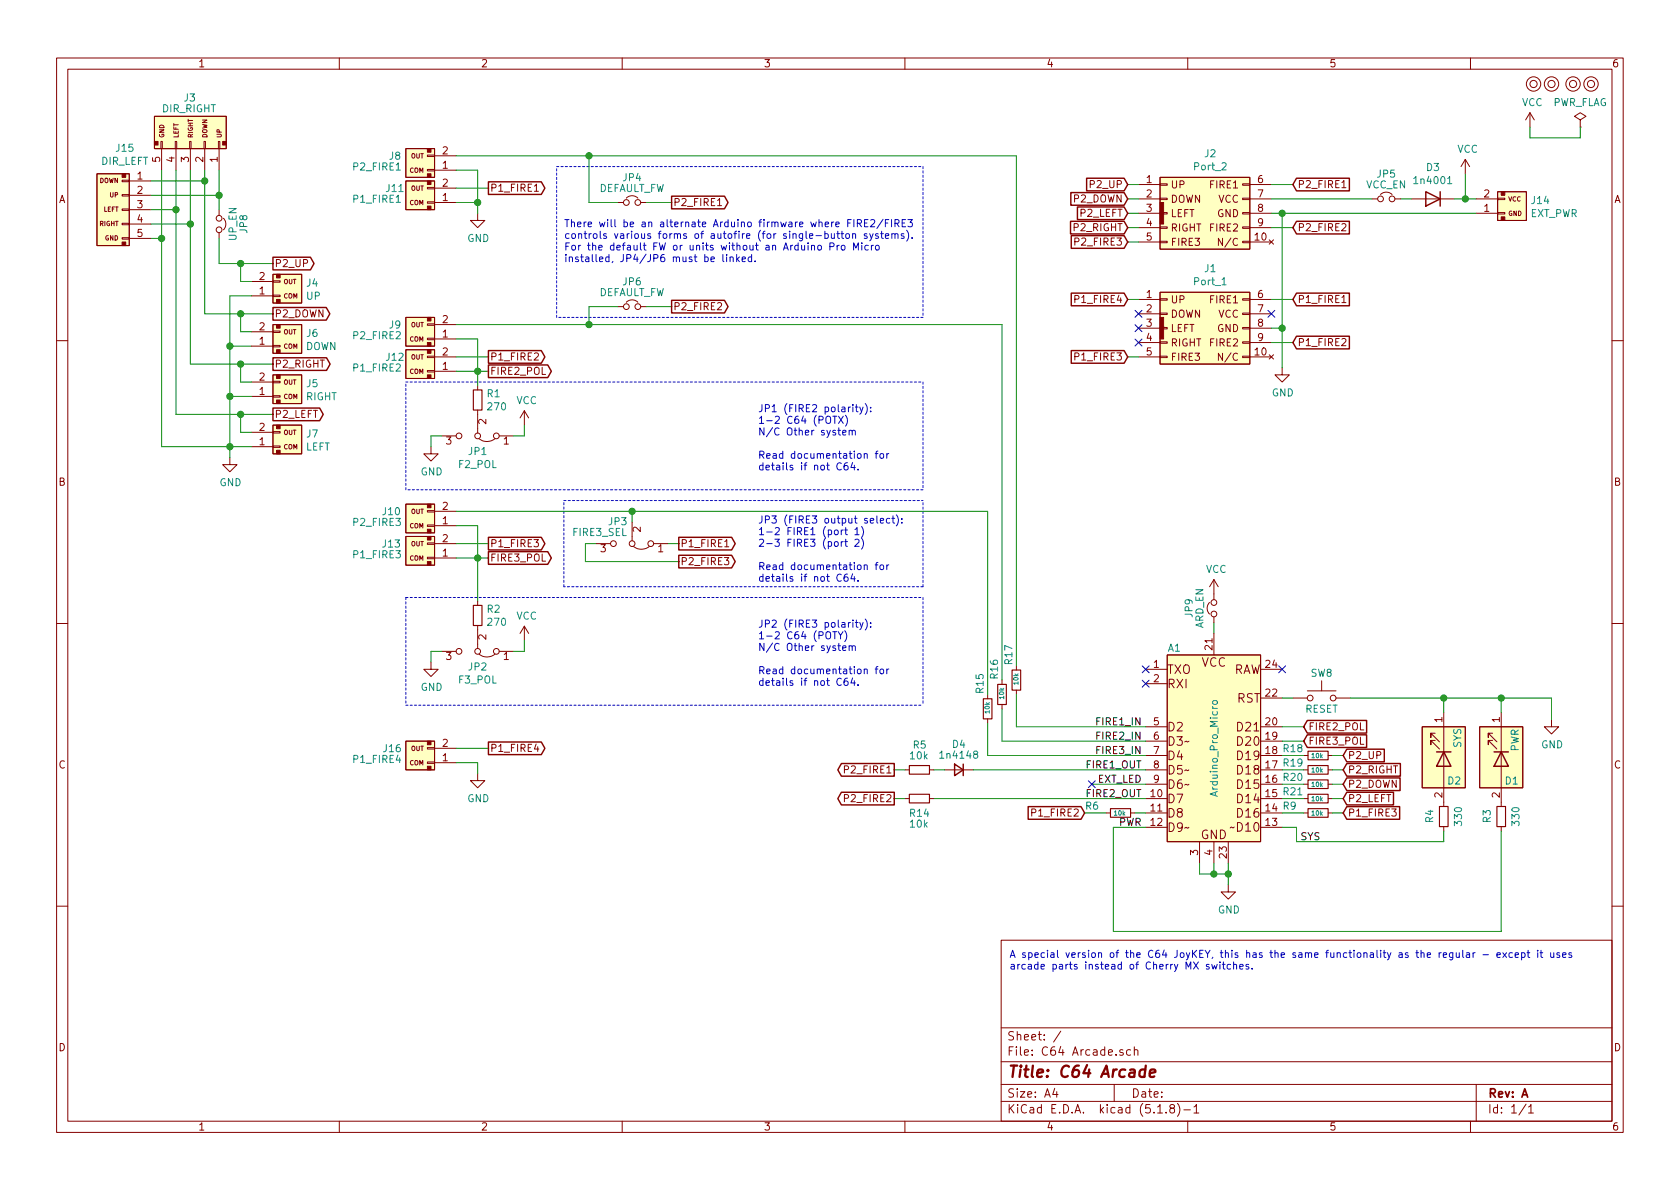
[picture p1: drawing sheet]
EESchema Schematic File Version 4
EELAYER 30 0
EELAYER END
$Descr A4 11693 8268
encoding utf-8
Sheet 1 1
Title "C64 Arcade"
Date ""
Rev "A"
Comp ""
Comment1 ""
Comment2 ""
Comment3 ""
Comment4 ""
$EndDescr
$Comp
L mounting:Mounting M1
U 1 1
P 10675 575
F 0 "M1" H 10675 675 50  0001 C CNN
F 1 "Mounting" H 10675 500 50  0001 C CNN
F 2 "mounting:M3_pin" H 10675 575 50  0001 C CNN
F 3 "~" H 10675 575 50  0001 C CNN
	1    10675 575 
	1    0    0    -1  
$EndComp
$Comp
L mounting:Mounting M2
U 1 1
P 10800 575
F 0 "M2" H 10800 675 50  0001 C CNN
F 1 "Mounting" H 10800 500 50  0001 C CNN
F 2 "mounting:M3_pin" H 10800 575 50  0001 C CNN
F 3 "~" H 10800 575 50  0001 C CNN
	1    10800 575 
	1    0    0    -1  
$EndComp
$Comp
L mounting:Mounting M3
U 1 1
P 10950 575
F 0 "M3" H 10950 675 50  0001 C CNN
F 1 "Mounting" H 10950 500 50  0001 C CNN
F 2 "mounting:M3_pin" H 10950 575 50  0001 C CNN
F 3 "~" H 10950 575 50  0001 C CNN
	1    10950 575 
	1    0    0    -1  
$EndComp
$Comp
L mounting:Mounting M4
U 1 1
P 11075 575
F 0 "M4" H 11075 675 50  0001 C CNN
F 1 "Mounting" H 11075 500 50  0001 C CNN
F 2 "mounting:M3_pin" H 11075 575 50  0001 C CNN
F 3 "~" H 11075 575 50  0001 C CNN
	1    11075 575 
	1    0    0    -1  
$EndComp
$Comp
L power:GND #PWR01
U 1 1
P 3325 1475
F 0 "#PWR01" H 3325 1225 50  0001 C CNN
F 1 "GND" H 3330 1302 50  0000 C CNN
F 2 "" H 3325 1475 50  0001 C CNN
F 3 "" H 3325 1475 50  0001 C CNN
	1    3325 1475
	1    0    0    -1  
$EndComp
$Comp
L c64_idc:C64_IDC2_OUT J1
U 1 1
P 8375 2275
F 0 "J1" H 8425 2692 50  0000 C CNN
F 1 "Port_1" H 8425 2601 50  0000 C CNN
F 2 "C64 IDC:IDC_Joystick" H 8375 2275 50  0001 C CNN
F 3 "~" H 8375 2275 50  0001 C CNN
	1    8375 2275
	1    0    0    -1  
$EndComp
$Comp
L power:GND #PWR03
U 1 1
P 8925 2550
F 0 "#PWR03" H 8925 2300 50  0001 C CNN
F 1 "GND" H 8930 2377 50  0000 C CNN
F 2 "" H 8925 2550 50  0001 C CNN
F 3 "" H 8925 2550 50  0001 C CNN
	1    8925 2550
	1    0    0    -1  
$EndComp
Wire Wire Line
	8850 2075 9000 2075
Text GLabel 9000 1275 2    50   Input ~ 0
P2_FIRE1
Text GLabel 9000 2075 2    50   Input ~ 0
P1_FIRE1
$Comp
L power:VCC #PWR02
U 1 1
P 10200 1200
F 0 "#PWR02" H 10200 1050 50  0001 C CNN
F 1 "VCC" H 10217 1373 50  0000 C CNN
F 2 "" H 10200 1200 50  0001 C CNN
F 3 "" H 10200 1200 50  0001 C CNN
	1    10200 1200
	1    0    0    -1  
$EndComp
NoConn ~ 7925 2175
NoConn ~ 7925 2275
NoConn ~ 7925 2375
NoConn ~ 8850 2175
Text GLabel 7850 1275 0    50   Input ~ 0
P2_UP
Text GLabel 7850 1375 0    50   Input ~ 0
P2_DOWN
Text GLabel 7850 1475 0    50   Input ~ 0
P2_LEFT
Text GLabel 7850 1575 0    50   Input ~ 0
P2_RIGHT
Text GLabel 9000 1575 2    50   Input ~ 0
P2_FIRE2
Wire Wire Line
	9000 1575 8850 1575
Text GLabel 7850 1675 0    50   Input ~ 0
P2_FIRE3
$Comp
L power:GND #PWR04
U 1 1
P 1600 3175
F 0 "#PWR04" H 1600 2925 50  0001 C CNN
F 1 "GND" H 1605 3002 50  0000 C CNN
F 2 "" H 1600 3175 50  0001 C CNN
F 3 "" H 1600 3175 50  0001 C CNN
	1    1600 3175
	1    0    0    -1  
$EndComp
Text GLabel 1900 1825 2    50   Output ~ 0
P2_UP
Text GLabel 1900 2875 2    50   Output ~ 0
P2_LEFT
Text GLabel 1900 2175 2    50   Output ~ 0
P2_DOWN
Text GLabel 1900 2525 2    50   Output ~ 0
P2_RIGHT
Text GLabel 4675 2125 2    50   Output ~ 0
P2_FIRE2
$Comp
L Jumper:Jumper_3_Bridged12 JP3
U 1 1
P 4400 3775
F 0 "JP3" H 4500 3625 50  0000 C CNN
F 1 "FIRE3_SEL" H 4625 3700 50  0000 C CNN
F 2 "Connector_PinHeader_2.54mm:PinHeader_1x03_P2.54mm_Horizontal" H 4400 3775 50  0001 C CNN
F 3 "~" H 4400 3775 50  0001 C CNN
	1    4400 3775
	-1   0    0    1   
$EndComp
Text GLabel 4725 3900 2    50   Output ~ 0
P2_FIRE3
Text GLabel 4725 3775 2    50   Output ~ 0
P1_FIRE1
Wire Wire Line
	4150 3775 4075 3775
$Comp
L Jumper:Jumper_3_Bridged12 JP2
U 1 1
P 3325 4525
F 0 "JP2" H 3325 4636 50  0000 C CNN
F 1 "F3_POL" H 3325 4727 50  0000 C CNN
F 2 "Connector_PinHeader_2.54mm:PinHeader_1x03_P2.54mm_Horizontal" H 3325 4525 50  0001 C CNN
F 3 "~" H 3325 4525 50  0001 C CNN
	1    3325 4525
	-1   0    0    1   
$EndComp
$Comp
L Device:R_Small R2
U 1 1
P 3325 4275
F 0 "R2" H 3384 4321 50  0000 L CNN
F 1 "270" H 3384 4230 50  0000 L CNN
F 2 "Resistor_THT:R_Axial_DIN0207_L6.3mm_D2.5mm_P10.16mm_Horizontal" H 3325 4275 50  0001 C CNN
F 3 "~" H 3325 4275 50  0001 C CNN
	1    3325 4275
	1    0    0    -1  
$EndComp
$Comp
L power:VCC #PWR08
U 1 1
P 3650 4450
F 0 "#PWR08" H 3650 4300 50  0001 C CNN
F 1 "VCC" H 3667 4623 50  0000 C CNN
F 2 "" H 3650 4450 50  0001 C CNN
F 3 "" H 3650 4450 50  0001 C CNN
	1    3650 4450
	1    0    0    -1  
$EndComp
Wire Wire Line
	3650 4450 3650 4525
Wire Wire Line
	3650 4525 3575 4525
Wire Wire Line
	3075 4525 3000 4525
Wire Wire Line
	3000 4525 3000 4600
$Comp
L power:GND #PWR07
U 1 1
P 3000 4600
F 0 "#PWR07" H 3000 4350 50  0001 C CNN
F 1 "GND" H 3005 4427 50  0000 C CNN
F 2 "" H 3000 4600 50  0001 C CNN
F 3 "" H 3000 4600 50  0001 C CNN
	1    3000 4600
	1    0    0    -1  
$EndComp
$Comp
L power:GND #PWR0103
U 1 1
P 10800 5000
F 0 "#PWR0103" H 10800 4750 50  0001 C CNN
F 1 "GND" H 10805 4827 50  0000 C CNN
F 2 "" H 10800 5000 50  0001 C CNN
F 3 "" H 10800 5000 50  0001 C CNN
	1    10800 5000
	1    0    0    -1  
$EndComp
Wire Wire Line
	8850 2275 8925 2275
Connection ~ 8925 2275
Wire Wire Line
	8925 2275 8925 2550
Wire Wire Line
	8850 1475 8925 1475
Wire Wire Line
	8925 1475 8925 2275
Wire Wire Line
	10200 1375 10200 1200
Wire Wire Line
	4100 2125 4100 2250
Wire Wire Line
	4100 1400 4300 1400
Wire Wire Line
	4100 1075 4100 1400
Text Notes 7025 6750 0    50   ~ 0
A special version of the C64 JoyKEY, this has the same functionality as the regular - except it uses\narcade parts instead of Cherry MX switches.
$Comp
L Device:Jumper_NC_Small JP6
U 1 1
P 4400 2125
F 0 "JP6" H 4400 2300 50  0000 C CNN
F 1 "DEFAULT_FW" H 4400 2225 50  0000 C CNN
F 2 "Connector_PinHeader_2.54mm:PinHeader_1x02_P2.54mm_Vertical" H 4400 2125 50  0001 C CNN
F 3 "~" H 4400 2125 50  0001 C CNN
	1    4400 2125
	1    0    0    -1  
$EndComp
Wire Wire Line
	4100 2125 4300 2125
Wire Wire Line
	4500 2125 4675 2125
$Comp
L Device:D D3
U 1 1
P 9975 1375
F 0 "D3" H 9975 1159 50  0000 C CNN
F 1 "1n4001" H 9975 1250 50  0000 C CNN
F 2 "Diode_THT:D_DO-41_SOD81_P10.16mm_Horizontal" H 9975 1375 50  0001 C CNN
F 3 "~" H 9975 1375 50  0001 C CNN
	1    9975 1375
	-1   0    0    1   
$EndComp
Wire Wire Line
	8850 1275 9000 1275
Wire Wire Line
	10125 1375 10200 1375
$Comp
L power:PWR_FLAG #FLG0101
U 1 1
P 11000 875
F 0 "#FLG0101" H 11000 950 50  0001 C CNN
F 1 "PWR_FLAG" H 11000 1048 50  0000 C CNN
F 2 "" H 11000 875 50  0001 C CNN
F 3 "~" H 11000 875 50  0001 C CNN
	1    11000 875 
	1    0    0    -1  
$EndComp
$Comp
L power:VCC #PWR0104
U 1 1
P 10650 875
F 0 "#PWR0104" H 10650 725 50  0001 C CNN
F 1 "VCC" H 10667 1048 50  0000 C CNN
F 2 "" H 10650 875 50  0001 C CNN
F 3 "" H 10650 875 50  0001 C CNN
	1    10650 875 
	1    0    0    -1  
$EndComp
Wire Wire Line
	10650 875  10650 950 
Wire Wire Line
	10650 950  11000 950 
Wire Wire Line
	11000 950  11000 875 
Wire Wire Line
	4500 1400 4675 1400
Text GLabel 4675 1400 2    50   Output ~ 0
P2_FIRE1
$Comp
L Device:Jumper_NC_Small JP4
U 1 1
P 4400 1400
F 0 "JP4" H 4400 1575 50  0000 C CNN
F 1 "DEFAULT_FW" H 4400 1500 50  0000 C CNN
F 2 "Connector_PinHeader_2.54mm:PinHeader_1x02_P2.54mm_Vertical" H 4400 1400 50  0001 C CNN
F 3 "~" H 4400 1400 50  0001 C CNN
	1    4400 1400
	1    0    0    -1  
$EndComp
$Comp
L c64_idc:C64_IDC2 J2
U 1 1
P 8375 1475
F 0 "J2" H 8425 1892 50  0000 C CNN
F 1 "Port_2" H 8425 1801 50  0000 C CNN
F 2 "C64 IDC:IDC_Joystick" H 8375 1475 50  0001 C CNN
F 3 "~" H 8375 1475 50  0001 C CNN
	1    8375 1475
	1    0    0    -1  
$EndComp
Text GLabel 3400 2575 2    50   Output ~ 0
FIRE2_POL
Text GLabel 3400 3875 2    50   Output ~ 0
FIRE3_POL
Wire Wire Line
	3325 2575 3325 2675
Wire Wire Line
	4400 3625 4400 3550
Text Label 9050 5850 0    50   ~ 0
SYS
Text Label 7950 5750 2    50   ~ 0
PWR
Wire Wire Line
	7750 5750 7750 6475
Wire Wire Line
	7750 5750 7975 5750
Text GLabel 9000 2375 2    50   Input ~ 0
P1_FIRE2
Wire Wire Line
	9000 2375 8850 2375
Text GLabel 7850 2475 0    50   Input ~ 0
P1_FIRE3
$Comp
L arcade:SWITCH J4
U 1 1
P 2000 2000
F 0 "J4" H 2128 2041 50  0000 L CNN
F 1 "UP" H 2128 1950 50  0000 L CNN
F 2 "Connector_JST:JST_XH_B2B-XH-A_1x02_P2.50mm_Vertical" H 1950 2150 50  0001 C CNN
F 3 "~" H 1950 2150 50  0001 C CNN
	1    2000 2000
	1    0    0    -1  
$EndComp
$Comp
L arcade:SWITCH J7
U 1 1
P 2000 3050
F 0 "J7" H 2128 3091 50  0000 L CNN
F 1 "LEFT" H 2128 3000 50  0000 L CNN
F 2 "Connector_JST:JST_XH_B2B-XH-A_1x02_P2.50mm_Vertical" H 1950 3200 50  0001 C CNN
F 3 "~" H 1950 3200 50  0001 C CNN
	1    2000 3050
	1    0    0    -1  
$EndComp
$Comp
L arcade:SWITCH J5
U 1 1
P 2000 2700
F 0 "J5" H 2128 2741 50  0000 L CNN
F 1 "RIGHT" H 2128 2650 50  0000 L CNN
F 2 "Connector_JST:JST_XH_B2B-XH-A_1x02_P2.50mm_Vertical" H 1950 2850 50  0001 C CNN
F 3 "~" H 1950 2850 50  0001 C CNN
	1    2000 2700
	1    0    0    -1  
$EndComp
$Comp
L arcade:SWITCH J6
U 1 1
P 2000 2350
F 0 "J6" H 2128 2391 50  0000 L CNN
F 1 "DOWN" H 2128 2300 50  0000 L CNN
F 2 "Connector_JST:JST_XH_B2B-XH-A_1x02_P2.50mm_Vertical" H 1950 2500 50  0001 C CNN
F 3 "~" H 1950 2500 50  0001 C CNN
	1    2000 2350
	1    0    0    -1  
$EndComp
Wire Wire Line
	1600 2400 1750 2400
Wire Wire Line
	1900 2175 1675 2175
Wire Wire Line
	1675 2175 1675 2300
Wire Wire Line
	1675 2300 1750 2300
Wire Wire Line
	1600 2050 1750 2050
Wire Wire Line
	1675 2875 1675 3000
Wire Wire Line
	1675 3000 1750 3000
Wire Wire Line
	1675 2875 1900 2875
Wire Wire Line
	1600 3100 1750 3100
Wire Wire Line
	1600 2750 1750 2750
Wire Wire Line
	1900 2525 1675 2525
Wire Wire Line
	1675 2525 1675 2650
Wire Wire Line
	1675 2650 1750 2650
Wire Wire Line
	1750 1950 1675 1950
Wire Wire Line
	1675 1950 1675 1825
Wire Wire Line
	1675 1825 1900 1825
$Comp
L arcade:DIR J3
U 1 1
P 1325 975
F 0 "J3" V 1625 1025 50  0000 R CNN
F 1 "DIR_RIGHT" V 1550 1175 50  0000 R CNN
F 2 "Connector_JST:JST_XH_B5B-XH-A_1x05_P2.50mm_Vertical" H 1325 975 50  0001 C CNN
F 3 "~" H 1325 975 50  0001 C CNN
	1    1325 975 
	0    -1   -1   0   
$EndComp
Connection ~ 1600 3100
Wire Wire Line
	1600 3100 1600 3175
Connection ~ 1675 2875
Connection ~ 1675 2175
Connection ~ 1675 2525
Connection ~ 1675 1825
Wire Wire Line
	1525 1825 1675 1825
Wire Wire Line
	1225 2875 1675 2875
Wire Wire Line
	1125 3100 1600 3100
$Comp
L arcade:SWITCH J8
U 1 1
P 2925 1125
F 0 "J8" H 3100 1175 50  0000 C CNN
F 1 "P2_FIRE1" H 3225 1100 50  0000 C CNN
F 2 "Connector_JST:JST_XH_B2B-XH-A_1x02_P2.50mm_Vertical" H 2875 1275 50  0001 C CNN
F 3 "~" H 2875 1275 50  0001 C CNN
	1    2925 1125
	-1   0    0    -1  
$EndComp
$Comp
L arcade:SWITCH J9
U 1 1
P 2925 2300
F 0 "J9" H 3100 2350 50  0000 C CNN
F 1 "P2_FIRE2" H 3225 2275 50  0000 C CNN
F 2 "Connector_JST:JST_XH_B2B-XH-A_1x02_P2.50mm_Vertical" H 2875 2450 50  0001 C CNN
F 3 "~" H 2875 2450 50  0001 C CNN
	1    2925 2300
	-1   0    0    -1  
$EndComp
$Comp
L arcade:SWITCH J10
U 1 1
P 2925 3600
F 0 "J10" H 3125 3650 50  0000 C CNN
F 1 "P2_FIRE3" H 3225 3575 50  0000 C CNN
F 2 "Connector_JST:JST_XH_B2B-XH-A_1x02_P2.50mm_Vertical" H 2875 3750 50  0001 C CNN
F 3 "~" H 2875 3750 50  0001 C CNN
	1    2925 3600
	-1   0    0    -1  
$EndComp
$Comp
L arcade:SWITCH J11
U 1 1
P 2925 1350
F 0 "J11" H 3100 1400 50  0000 C CNN
F 1 "P1_FIRE1" H 3225 1325 50  0000 C CNN
F 2 "Connector_JST:JST_XH_B2B-XH-A_1x02_P2.50mm_Vertical" H 2875 1500 50  0001 C CNN
F 3 "~" H 2875 1500 50  0001 C CNN
	1    2925 1350
	-1   0    0    -1  
$EndComp
Wire Wire Line
	3175 1400 3325 1400
Wire Wire Line
	3325 1175 3175 1175
Wire Wire Line
	3325 1400 3325 1175
Wire Wire Line
	3325 1475 3325 1400
Connection ~ 3325 1400
$Comp
L arcade:SWITCH J12
U 1 1
P 2925 2525
F 0 "J12" H 3100 2575 50  0000 C CNN
F 1 "P1_FIRE2" H 3225 2500 50  0000 C CNN
F 2 "Connector_JST:JST_XH_B2B-XH-A_1x02_P2.50mm_Vertical" H 2875 2675 50  0001 C CNN
F 3 "~" H 2875 2675 50  0001 C CNN
	1    2925 2525
	-1   0    0    -1  
$EndComp
Wire Wire Line
	3325 2350 3325 2575
Wire Wire Line
	3175 2350 3325 2350
Wire Wire Line
	3175 2575 3325 2575
Connection ~ 3325 2575
$Comp
L arcade:SWITCH J13
U 1 1
P 2925 3825
F 0 "J13" H 3125 3875 50  0000 C CNN
F 1 "P1_FIRE3" H 3225 3800 50  0000 C CNN
F 2 "Connector_JST:JST_XH_B2B-XH-A_1x02_P2.50mm_Vertical" H 2875 3975 50  0001 C CNN
F 3 "~" H 2875 3975 50  0001 C CNN
	1    2925 3825
	-1   0    0    -1  
$EndComp
Wire Wire Line
	3175 3650 3325 3650
Wire Wire Line
	3325 3650 3325 3875
Wire Wire Line
	3325 3875 3175 3875
Connection ~ 3325 3875
Text GLabel 3400 1300 2    50   Output ~ 0
P1_FIRE1
Wire Wire Line
	3175 1300 3400 1300
Wire Wire Line
	3175 1075 4100 1075
Wire Wire Line
	3175 2250 4100 2250
Text GLabel 3400 2475 2    50   Output ~ 0
P1_FIRE2
Wire Wire Line
	3175 2475 3400 2475
Wire Wire Line
	3400 2575 3325 2575
Wire Wire Line
	3400 3875 3325 3875
Text GLabel 3400 3775 2    50   Output ~ 0
P1_FIRE3
Wire Wire Line
	3175 3775 3400 3775
Wire Wire Line
	4650 3775 4725 3775
Wire Wire Line
	4725 3900 4075 3900
Wire Wire Line
	4075 3900 4075 3775
$Comp
L power:GND #PWR05
U 1 1
P 3000 3100
F 0 "#PWR05" H 3000 2850 50  0001 C CNN
F 1 "GND" H 3005 2927 50  0000 C CNN
F 2 "" H 3000 3100 50  0001 C CNN
F 3 "" H 3000 3100 50  0001 C CNN
	1    3000 3100
	1    0    0    -1  
$EndComp
Wire Wire Line
	3000 3025 3000 3100
Wire Wire Line
	3075 3025 3000 3025
Wire Wire Line
	3650 3025 3575 3025
Wire Wire Line
	3650 2950 3650 3025
$Comp
L power:VCC #PWR06
U 1 1
P 3650 2950
F 0 "#PWR06" H 3650 2800 50  0001 C CNN
F 1 "VCC" H 3667 3123 50  0000 C CNN
F 2 "" H 3650 2950 50  0001 C CNN
F 3 "" H 3650 2950 50  0001 C CNN
	1    3650 2950
	1    0    0    -1  
$EndComp
$Comp
L Device:R_Small R1
U 1 1
P 3325 2775
F 0 "R1" H 3384 2821 50  0000 L CNN
F 1 "270" H 3384 2730 50  0000 L CNN
F 2 "Resistor_THT:R_Axial_DIN0207_L6.3mm_D2.5mm_P10.16mm_Horizontal" H 3325 2775 50  0001 C CNN
F 3 "~" H 3325 2775 50  0001 C CNN
	1    3325 2775
	1    0    0    -1  
$EndComp
$Comp
L Jumper:Jumper_3_Bridged12 JP1
U 1 1
P 3325 3025
F 0 "JP1" H 3325 3136 50  0000 C CNN
F 1 "F2_POL" H 3325 3227 50  0000 C CNN
F 2 "Connector_PinHeader_2.54mm:PinHeader_1x03_P2.54mm_Horizontal" H 3325 3025 50  0001 C CNN
F 3 "~" H 3325 3025 50  0001 C CNN
	1    3325 3025
	-1   0    0    1   
$EndComp
Connection ~ 4100 1075
Connection ~ 4100 2250
$Comp
L arcade:PWR J14
U 1 1
P 10525 1425
F 0 "J14" H 10653 1466 50  0000 L CNN
F 1 "EXT_PWR" H 10653 1375 50  0000 L CNN
F 2 "Connector_JST:JST_XH_B2B-XH-A_1x02_P2.50mm_Vertical" H 10475 1575 50  0001 C CNN
F 3 "~" H 10475 1575 50  0001 C CNN
	1    10525 1425
	1    0    0    -1  
$EndComp
Text GLabel 7550 5650 0    50   Input ~ 0
P1_FIRE2
Text GLabel 9350 5650 2    50   Input ~ 0
P1_FIRE3
Connection ~ 10050 4850
Wire Wire Line
	10050 4950 10050 4850
Wire Wire Line
	10050 4850 10450 4850
Wire Wire Line
	10450 4950 10450 4850
Connection ~ 10450 4850
Wire Wire Line
	10450 4850 10800 4850
Wire Wire Line
	10800 4850 10800 5000
Wire Wire Line
	8925 5750 9025 5750
Wire Wire Line
	10050 5850 10050 5775
Wire Wire Line
	10450 5775 10450 6475
Wire Wire Line
	9025 5750 9025 5850
$Comp
L arcade:LED_Plugin D1
U 1 1
P 10450 5275
F 0 "D1" V 10600 5400 50  0000 R CNN
F 1 "PWR" H 10400 5375 50  0000 R CNN
F 2 "Connector_JST:JST_XH_B2B-XH-A_1x02_P2.50mm_Vertical" H 10450 5275 50  0001 C CNN
F 3 "~" H 10450 5275 50  0001 C CNN
	1    10450 5275
	0    1    1    0   
$EndComp
$Comp
L arcade:LED_Plugin D2
U 1 1
P 10050 5275
F 0 "D2" V 10200 5400 50  0000 R CNN
F 1 "SYS" H 9975 5375 50  0000 R CNN
F 2 "Connector_JST:JST_XH_B2B-XH-A_1x02_P2.50mm_Vertical" H 10050 5275 50  0001 C CNN
F 3 "~" H 10050 5275 50  0001 C CNN
	1    10050 5275
	0    1    1    0   
$EndComp
$Comp
L Device:R_Small R4
U 1 1
P 10050 5675
F 0 "R4" V 9950 5625 50  0000 L CNN
F 1 "330" V 10150 5600 50  0000 L CNN
F 2 "Resistor_THT:R_Axial_DIN0207_L6.3mm_D2.5mm_P10.16mm_Horizontal" H 10050 5675 50  0001 C CNN
F 3 "~" H 10050 5675 50  0001 C CNN
	1    10050 5675
	1    0    0    -1  
$EndComp
$Comp
L Device:R_Small R3
U 1 1
P 10450 5675
F 0 "R3" V 10350 5625 50  0000 L CNN
F 1 "330" V 10550 5600 50  0000 L CNN
F 2 "Resistor_THT:R_Axial_DIN0207_L6.3mm_D2.5mm_P10.16mm_Horizontal" H 10450 5675 50  0001 C CNN
F 3 "~" H 10450 5675 50  0001 C CNN
	1    10450 5675
	1    0    0    -1  
$EndComp
$Comp
L Device:Jumper_NC_Small JP5
U 1 1
P 9650 1375
F 0 "JP5" H 9650 1550 50  0000 C CNN
F 1 "VCC_EN" H 9650 1475 50  0000 C CNN
F 2 "Connector_PinHeader_2.54mm:PinHeader_1x02_P2.54mm_Vertical" H 9650 1375 50  0001 C CNN
F 3 "~" H 9650 1375 50  0001 C CNN
	1    9650 1375
	1    0    0    -1  
$EndComp
Wire Wire Line
	9750 1375 9825 1375
Wire Wire Line
	8850 1375 9550 1375
Wire Wire Line
	10200 1375 10275 1375
Connection ~ 10200 1375
Wire Wire Line
	8925 1475 10275 1475
Connection ~ 8925 1475
$Comp
L Device:Jumper_NC_Small JP8
U 1 1
P 1525 1550
F 0 "JP8" H 1525 1725 50  0000 C CNN
F 1 "UP_EN" H 1525 1650 50  0000 C CNN
F 2 "Connector_PinHeader_2.54mm:PinHeader_1x02_P2.54mm_Vertical" H 1525 1550 50  0001 C CNN
F 3 "~" H 1525 1550 50  0001 C CNN
	1    1525 1550
	0    1    1    0   
$EndComp
Wire Wire Line
	1525 1650 1525 1825
Wire Wire Line
	1600 2050 1600 2400
Wire Wire Line
	1425 2175 1675 2175
Connection ~ 1600 2400
Wire Wire Line
	1600 2400 1600 2750
Connection ~ 1600 2750
Wire Wire Line
	1600 2750 1600 3100
Wire Wire Line
	1325 2525 1675 2525
$Comp
L arcade:DIR_REV J15
U 1 1
P 850 1450
F 0 "J15" H 830 1025 50  0000 C CNN
F 1 "DIR_LEFT" H 830 1116 50  0000 C CNN
F 2 "Connector_JST:JST_XH_B5B-XH-A_1x05_P2.50mm_Vertical" H 850 1450 50  0001 C CNN
F 3 "~" H 850 1450 50  0001 C CNN
	1    850  1450
	-1   0    0    1   
$EndComp
Wire Wire Line
	1125 1175 1125 1650
Wire Wire Line
	1225 1175 1225 1450
Wire Wire Line
	1325 1175 1325 1550
Wire Wire Line
	1425 1175 1425 1250
Wire Wire Line
	1525 1175 1525 1350
Wire Wire Line
	1525 1350 1050 1350
Connection ~ 1525 1350
Wire Wire Line
	1525 1350 1525 1450
Wire Wire Line
	1050 1250 1425 1250
Connection ~ 1425 1250
Wire Wire Line
	1425 1250 1425 2175
Wire Wire Line
	1050 1450 1225 1450
Connection ~ 1225 1450
Wire Wire Line
	1225 1450 1225 2875
Wire Wire Line
	1050 1550 1325 1550
Connection ~ 1325 1550
Wire Wire Line
	1325 1550 1325 2525
Wire Wire Line
	1050 1650 1125 1650
Connection ~ 1125 1650
Wire Wire Line
	1125 1650 1125 3100
Text Notes 5275 3275 0    50   ~ 0
JP1 (FIRE2 polarity):\n1-2 C64 (POTX)\nN/C Other system\n\nRead documentation for\ndetails if not C64.
Text Notes 5275 4775 0    50   ~ 0
JP2 (FIRE3 polarity):\n1-2 C64 (POTY)\nN/C Other system\n\nRead documentation for\ndetails if not C64.\n
$Comp
L Switch:SW_Push SW8
U 1 1
P 9200 4850
F 0 "SW8" H 9200 5025 50  0000 C CNN
F 1 "RESET" H 9200 4775 50  0000 C CNN
F 2 "Button_Switch_THT:SW_PUSH_6mm" H 9200 5050 50  0001 C CNN
F 3 "~" H 9200 5050 50  0001 C CNN
	1    9200 4850
	1    0    0    -1  
$EndComp
NoConn ~ 8925 4650
NoConn ~ 7975 4650
NoConn ~ 7975 4750
$Comp
L power:GND #PWR0101
U 1 1
P 8550 6150
F 0 "#PWR0101" H 8550 5900 50  0001 C CNN
F 1 "GND" H 8555 5977 50  0000 C CNN
F 2 "" H 8550 6150 50  0001 C CNN
F 3 "" H 8550 6150 50  0001 C CNN
	1    8550 6150
	1    0    0    -1  
$EndComp
Wire Wire Line
	8550 6150 8550 6075
Wire Wire Line
	8550 6075 8450 6075
Wire Wire Line
	8350 6075 8350 6000
Wire Wire Line
	8450 6000 8450 6075
Connection ~ 8450 6075
Wire Wire Line
	8450 6075 8350 6075
Wire Wire Line
	8550 6000 8550 6075
Connection ~ 8550 6075
Wire Wire Line
	8925 4850 9000 4850
Text GLabel 6225 5350 0    50   Output ~ 0
P2_FIRE1
Text GLabel 9350 5350 2    50   Input ~ 0
P2_RIGHT
Wire Wire Line
	9075 5250 8925 5250
Text GLabel 9350 5250 2    50   Input ~ 0
P2_UP
Wire Wire Line
	9075 5550 8925 5550
Text GLabel 9350 5450 2    50   Input ~ 0
P2_DOWN
Text GLabel 9350 5550 2    50   Input ~ 0
P2_LEFT
Wire Wire Line
	9075 5450 8925 5450
Wire Wire Line
	9075 5350 8925 5350
Wire Wire Line
	6875 5250 7975 5250
Wire Wire Line
	6975 5150 7975 5150
Wire Wire Line
	7075 5050 7975 5050
Text Label 7950 5050 2    50   ~ 0
FIRE1_IN
Text Label 7950 5150 2    50   ~ 0
FIRE2_IN
Text Label 7950 5250 2    50   ~ 0
FIRE3_IN
Text Notes 3925 1825 0    50   ~ 0
There will be an alternate Arduino firmware where FIRE2/FIRE3\ncontrols various forms of autofire (for single-button systems).\nFor the default FW or units without an Arduino Pro Micro \ninstalled, JP4/JP6 must be linked.
$Comp
L promicro:Arduino_Pro_Micro A1
U 1 1
P 8450 4900
F 0 "A1" H 8175 5300 50  0000 C CNN
F 1 "Arduino_Pro_Micro" V 8450 4600 50  0000 C CNN
F 2 "arduino_pro_micro:Arduino_Pro_Micro" H 8400 4900 50  0001 C CNN
F 3 "~" H 8400 4900 50  0001 C CNN
	1    8450 4900
	1    0    0    -1  
$EndComp
$Comp
L Device:D_Small D4
U 1 1
P 6675 5350
F 0 "D4" H 6675 5175 50  0000 C CNN
F 1 "1n4148" H 6675 5250 50  0000 C CNN
F 2 "Diode_THT:D_DO-35_SOD27_P7.62mm_Horizontal" V 6675 5350 50  0001 C CNN
F 3 "~" V 6675 5350 50  0001 C CNN
	1    6675 5350
	-1   0    0    1   
$EndComp
Text Label 7950 5350 2    50   ~ 0
FIRE1_OUT
$Comp
L Device:R_Small R5
U 1 1
P 6400 5350
F 0 "R5" V 6225 5300 50  0000 L CNN
F 1 "10k" V 6300 5275 50  0000 L CNN
F 2 "Resistor_THT:R_Axial_DIN0207_L6.3mm_D2.5mm_P10.16mm_Horizontal" H 6400 5350 50  0001 C CNN
F 3 "~" H 6400 5350 50  0001 C CNN
	1    6400 5350
	0    1    1    0   
$EndComp
Wire Wire Line
	6500 5350 6575 5350
Wire Wire Line
	6225 5350 6300 5350
Text GLabel 9075 5050 2    50   Input ~ 0
FIRE2_POL
Text GLabel 9075 5150 2    50   Input ~ 0
FIRE3_POL
Wire Wire Line
	8925 5050 9075 5050
Wire Wire Line
	8925 5150 9075 5150
Wire Wire Line
	6775 5350 7975 5350
Text GLabel 6225 5550 0    50   Output ~ 0
P2_FIRE2
$Comp
L Device:R_Small R14
U 1 1
P 6400 5550
F 0 "R14" V 6500 5475 50  0000 L CNN
F 1 "10k" V 6575 5475 50  0000 L CNN
F 2 "Resistor_THT:R_Axial_DIN0207_L6.3mm_D2.5mm_P10.16mm_Horizontal" H 6400 5550 50  0001 C CNN
F 3 "~" H 6400 5550 50  0001 C CNN
	1    6400 5550
	0    1    1    0   
$EndComp
Wire Wire Line
	6225 5550 6300 5550
Text Label 7950 5550 2    50   ~ 0
FIRE2_OUT
$Comp
L Device:R_Small R18
U 1 1
P 9175 5250
F 0 "R18" V 9125 5000 50  0000 L CNN
F 1 "10k" V 9175 5200 31  0000 L CNN
F 2 "Resistor_THT:R_Axial_DIN0207_L6.3mm_D2.5mm_P10.16mm_Horizontal" H 9175 5250 50  0001 C CNN
F 3 "~" H 9175 5250 50  0001 C CNN
	1    9175 5250
	0    1    1    0   
$EndComp
Wire Wire Line
	9275 5250 9350 5250
$Comp
L Device:R_Small R19
U 1 1
P 9175 5350
F 0 "R19" V 9125 5100 50  0000 L CNN
F 1 "10k" V 9175 5300 31  0000 L CNN
F 2 "Resistor_THT:R_Axial_DIN0207_L6.3mm_D2.5mm_P10.16mm_Horizontal" H 9175 5350 50  0001 C CNN
F 3 "~" H 9175 5350 50  0001 C CNN
	1    9175 5350
	0    1    1    0   
$EndComp
Wire Wire Line
	9275 5350 9350 5350
$Comp
L Device:R_Small R20
U 1 1
P 9175 5450
F 0 "R20" V 9125 5200 50  0000 L CNN
F 1 "10k" V 9175 5400 31  0000 L CNN
F 2 "Resistor_THT:R_Axial_DIN0207_L6.3mm_D2.5mm_P10.16mm_Horizontal" H 9175 5450 50  0001 C CNN
F 3 "~" H 9175 5450 50  0001 C CNN
	1    9175 5450
	0    1    1    0   
$EndComp
Wire Wire Line
	9275 5450 9350 5450
$Comp
L Device:R_Small R21
U 1 1
P 9175 5550
F 0 "R21" V 9125 5300 50  0000 L CNN
F 1 "10k" V 9175 5500 31  0000 L CNN
F 2 "Resistor_THT:R_Axial_DIN0207_L6.3mm_D2.5mm_P10.16mm_Horizontal" H 9175 5550 50  0001 C CNN
F 3 "~" H 9175 5550 50  0001 C CNN
	1    9175 5550
	0    1    1    0   
$EndComp
Wire Wire Line
	9275 5550 9350 5550
$Comp
L Device:R_Small R17
U 1 1
P 7075 4725
F 0 "R17" V 7125 4475 50  0000 L CNN
F 1 "10k" V 7075 4675 31  0000 L CNN
F 2 "Resistor_THT:R_Axial_DIN0207_L6.3mm_D2.5mm_P10.16mm_Horizontal" H 7075 4725 50  0001 C CNN
F 3 "~" H 7075 4725 50  0001 C CNN
	1    7075 4725
	-1   0    0    1   
$EndComp
$Comp
L Device:R_Small R16
U 1 1
P 6975 4825
F 0 "R16" V 7025 4575 50  0000 L CNN
F 1 "10k" V 6975 4775 31  0000 L CNN
F 2 "Resistor_THT:R_Axial_DIN0207_L6.3mm_D2.5mm_P10.16mm_Horizontal" H 6975 4825 50  0001 C CNN
F 3 "~" H 6975 4825 50  0001 C CNN
	1    6975 4825
	-1   0    0    1   
$EndComp
$Comp
L Device:R_Small R15
U 1 1
P 6875 4925
F 0 "R15" V 6925 4675 50  0000 L CNN
F 1 "10k" V 6875 4875 31  0000 L CNN
F 2 "Resistor_THT:R_Axial_DIN0207_L6.3mm_D2.5mm_P10.16mm_Horizontal" H 6875 4925 50  0001 C CNN
F 3 "~" H 6875 4925 50  0001 C CNN
	1    6875 4925
	-1   0    0    1   
$EndComp
Wire Wire Line
	7075 4825 7075 5050
Wire Wire Line
	6975 4925 6975 5150
Wire Wire Line
	6875 5025 6875 5250
Wire Wire Line
	6500 5550 7975 5550
Wire Wire Line
	7075 4625 7075 1075
Wire Wire Line
	4100 1075 7075 1075
Wire Wire Line
	6975 4725 6975 2250
Wire Wire Line
	4100 2250 6975 2250
Wire Wire Line
	6875 4825 6875 3550
Text Label 7950 5450 2    50   ~ 0
EXT_LED
Wire Wire Line
	9400 4850 10050 4850
Wire Wire Line
	9025 5850 10050 5850
Wire Wire Line
	7750 6475 10450 6475
Wire Wire Line
	9075 5650 8925 5650
$Comp
L Device:R_Small R9
U 1 1
P 9175 5650
F 0 "R9" V 9125 5400 50  0000 L CNN
F 1 "10k" V 9175 5600 31  0000 L CNN
F 2 "Resistor_THT:R_Axial_DIN0207_L6.3mm_D2.5mm_P10.16mm_Horizontal" H 9175 5650 50  0001 C CNN
F 3 "~" H 9175 5650 50  0001 C CNN
	1    9175 5650
	0    1    1    0   
$EndComp
Wire Wire Line
	9275 5650 9350 5650
Wire Wire Line
	7700 5650 7550 5650
$Comp
L Device:R_Small R6
U 1 1
P 7800 5650
F 0 "R6" V 7750 5400 50  0000 L CNN
F 1 "10k" V 7800 5600 31  0000 L CNN
F 2 "Resistor_THT:R_Axial_DIN0207_L6.3mm_D2.5mm_P10.16mm_Horizontal" H 7800 5650 50  0001 C CNN
F 3 "~" H 7800 5650 50  0001 C CNN
	1    7800 5650
	0    1    1    0   
$EndComp
Wire Wire Line
	7900 5650 7975 5650
$Comp
L power:VCC #PWR0102
U 1 1
P 8450 4125
F 0 "#PWR0102" H 8450 3975 50  0001 C CNN
F 1 "VCC" H 8467 4298 50  0000 C CNN
F 2 "" H 8450 4125 50  0001 C CNN
F 3 "" H 8450 4125 50  0001 C CNN
	1    8450 4125
	1    0    0    -1  
$EndComp
$Comp
L Device:Jumper_NC_Small JP9
U 1 1
P 8450 4225
F 0 "JP9" H 8450 4400 50  0000 C CNN
F 1 "ARD_EN" H 8450 4325 50  0000 C CNN
F 2 "Connector_PinHeader_2.54mm:PinHeader_1x02_P2.54mm_Vertical" H 8450 4225 50  0001 C CNN
F 3 "~" H 8450 4225 50  0001 C CNN
	1    8450 4225
	0    -1   -1   0   
$EndComp
Wire Wire Line
	8450 4325 8450 4400
Wire Notes Line
	3875 1150 6425 1150
Wire Notes Line
	6425 1150 6425 2200
Wire Notes Line
	6425 2200 3875 2200
Wire Notes Line
	3875 2200 3875 1150
Wire Notes Line
	2825 2650 6425 2650
Wire Notes Line
	6425 2650 6425 3400
Wire Notes Line
	6425 3400 2825 3400
Wire Notes Line
	2825 3400 2825 2650
Wire Notes Line
	2825 4150 6425 4150
Connection ~ 4400 3550
Wire Wire Line
	4400 3550 6875 3550
Wire Wire Line
	3175 3550 4400 3550
Wire Notes Line
	3925 3475 6425 3475
Wire Notes Line
	6425 4075 3925 4075
Wire Notes Line
	6425 4150 6425 4900
Wire Notes Line
	2825 4150 2825 4900
Wire Notes Line
	2825 4900 6425 4900
Text Notes 5275 4050 0    50   ~ 0
JP3 (FIRE3 output select):\n1-2 FIRE1 (port 1)\n2-3 FIRE3 (port 2)\n\nRead documentation for\ndetails if not C64.
Wire Notes Line
	6425 4075 6425 3475
Wire Notes Line
	3925 4075 3925 3475
Wire Wire Line
	3325 3875 3325 4175
Wire Wire Line
	7975 5450 7600 5450
NoConn ~ 7600 5450
Text GLabel 7850 2075 0    50   Input ~ 0
P1_FIRE4
$Comp
L power:GND #PWR09
U 1 1
P 3325 5375
F 0 "#PWR09" H 3325 5125 50  0001 C CNN
F 1 "GND" H 3330 5202 50  0000 C CNN
F 2 "" H 3325 5375 50  0001 C CNN
F 3 "" H 3325 5375 50  0001 C CNN
	1    3325 5375
	1    0    0    -1  
$EndComp
$Comp
L arcade:SWITCH J16
U 1 1
P 2925 5250
F 0 "J16" H 3050 5300 50  0000 L CNN
F 1 "P1_FIRE4" H 3225 5225 50  0000 C CNN
F 2 "Connector_JST:JST_XH_B2B-XH-A_1x02_P2.50mm_Vertical" H 2875 5400 50  0001 C CNN
F 3 "~" H 2875 5400 50  0001 C CNN
	1    2925 5250
	-1   0    0    -1  
$EndComp
Wire Wire Line
	3175 5300 3325 5300
Wire Wire Line
	3325 5375 3325 5300
Text GLabel 3400 5200 2    50   Output ~ 0
P1_FIRE4
Wire Wire Line
	3175 5200 3400 5200
Wire Wire Line
	7925 1275 7850 1275
Wire Wire Line
	7925 1375 7850 1375
Wire Wire Line
	7925 1475 7850 1475
Wire Wire Line
	7925 1575 7850 1575
Wire Wire Line
	7925 1675 7850 1675
Wire Wire Line
	7925 2075 7850 2075
Wire Wire Line
	7850 2475 7925 2475
$EndSCHEMATC
